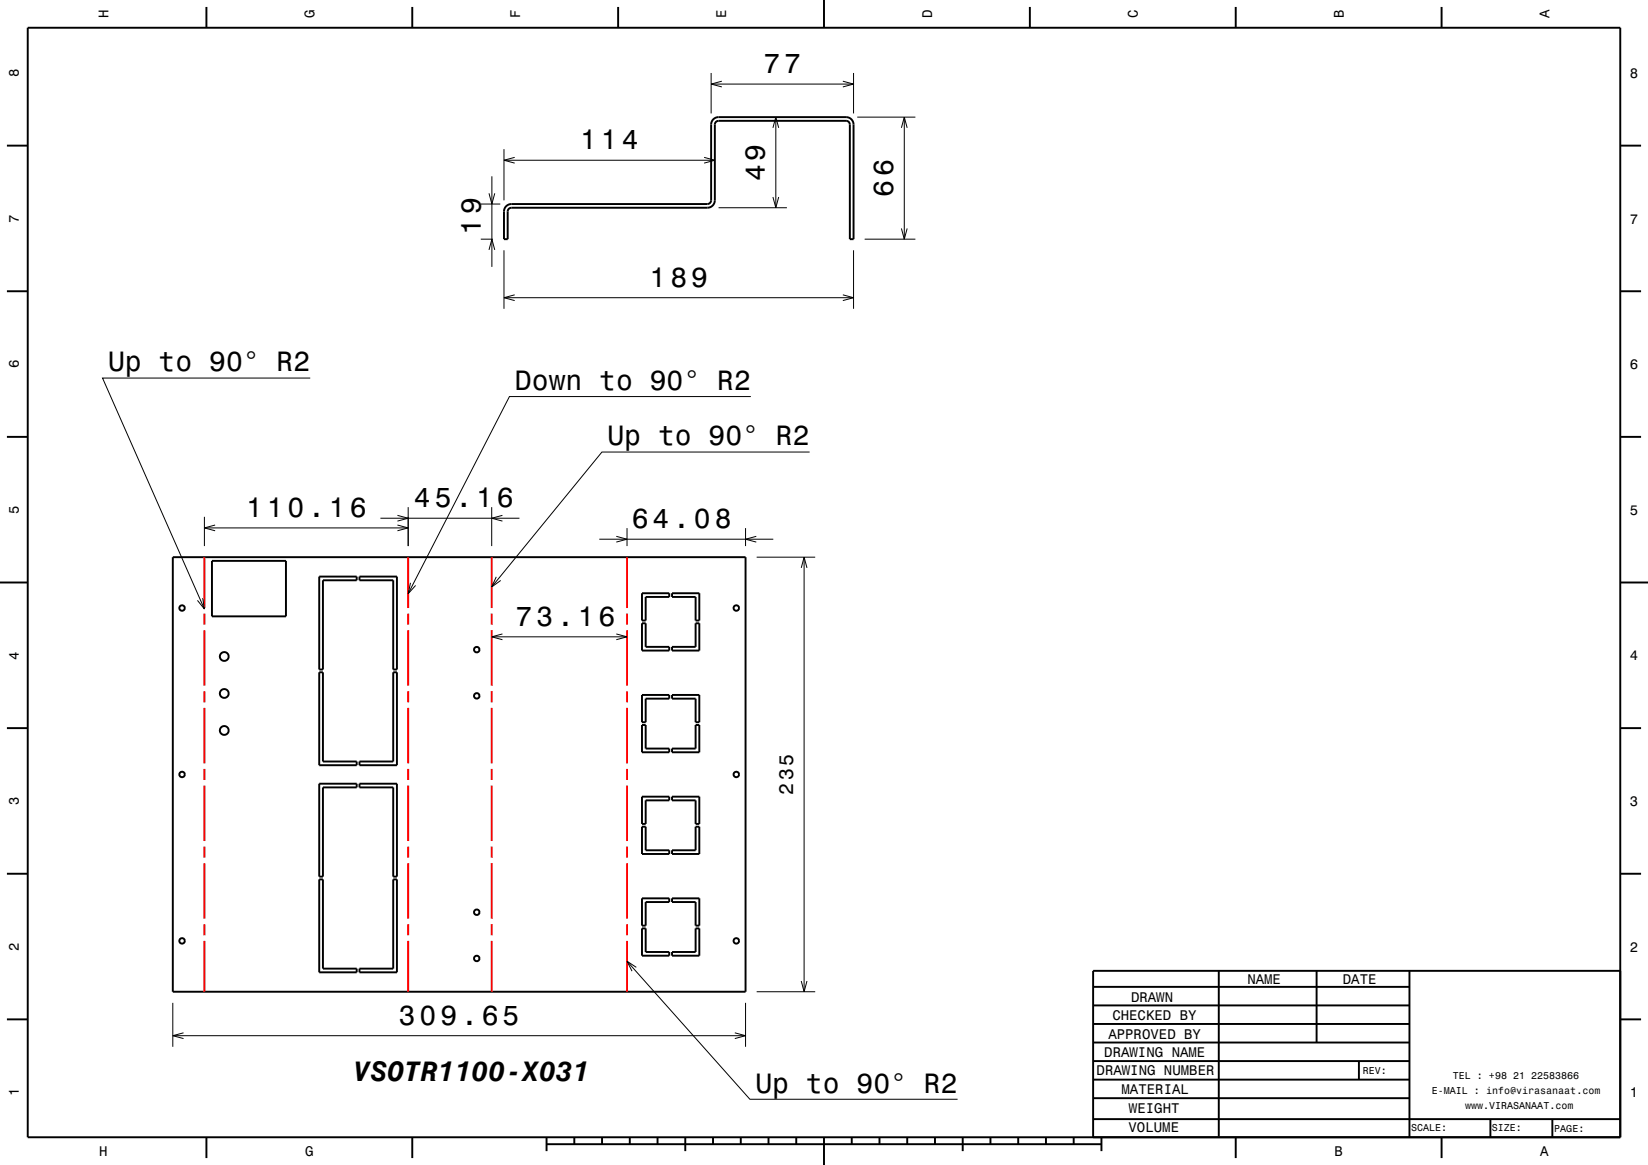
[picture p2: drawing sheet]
<svg xmlns="http://www.w3.org/2000/svg" width="297mm" height="210mm" viewBox="0 0 297 210" stroke-linecap="round" stroke-linejoin="round" font-family="sans-serif">
<g fill="none" stroke="#000" stroke-width=".18">
<path d="M128.2 13.2v7.2M128.2 15.2h25.6M130.1 14.6l-1.9 .6 1.9 .5M151.9 14.6l1.9 .6-1.9 .5M153.8 13.2v7.2M86.6 36.8h3.6M88.1 34.8l.5 2 .6-2M88.6 31.8v16.3M90.8 26.9v9.2M90.8 28.9h38M92.8 28.4l-2 .5 2 .5M126.9 28.4l1.9 .5-1.9 .5"/>
<path d="M129.5 37.4h12.3M139.3 23l.5-1.9 .5 1.9M139.3 35.5l.5 1.9 .5-1.9M139.8 21.1v16.3M154.5 21.1h10.5M162.5 23l.5-1.9 .5 1.9M163 21.1v22M86.6 43.1h2.2M88.1 45l.5-1.9 .6 1.9M90.8 45.1v10.6M90.8 53.7h63M92.8 53.1l-2 .6 2 .5"/>
<path d="M151.9 53.1l1.9 .6-1.9 .5M153.8 45.1v10.6M155.8 43.1h9.2M162.5 41.2l.5 1.9 .5-1.9M55.9 68.1h-37.4l18.3 41.7M135.3 71.5h-43.5l-18.2 35.5M36.8 93.2v5.2M36.8 95.2h36.8M38.8 94.6l-2 .6 2 .5M68.6 93.4h25M71.6 94.6l2 .6-2 .5M71.6 92.9l2 .5-2 .5"/>
<path d="M73.6 91.4v7M88.6 91.4v7M90.5 92.9l-1.9 .5 1.9 .5M108 97.2h31.4M111.1 96.7l1.9 .5-1.9 .5M113 95.2v3.2M134.4 95.2v3.2M136.3 96.7l-1.9 .5 1.9 .5M145.9 81.5h-37.4l-19.9 24.3M36.5 107.8l.3 2-1.2-1.6M74 105.1l-.4 1.9 1.3-1.5M88.6 114.8h24.4"/>
<path d="M89.4 104l-.8 1.8 1.6-1.2M90.5 114.3l-1.9 .5 1.9 .5M111.1 114.3l1.9 .5-1.9 .5M136.4 100.4h10.5M144.4 102.4l.5-2 .5 2M144.9 100.4v78.4M113 173.3l22.1 24.9h37.5M114.7 174.4l-1.7-1.1 .9 1.8M136.4 178.8h10.5M144.4 176.8l.5 2 .5-2M31.1 180.8v7.9M31.1 186.7h103.3"/>
<path d="M33.1 186.2l-2 .5 2 .5M132.4 186.2l2 .5-2 .5M134.4 180.8v7.9"/>
</g>
<g fill="none" stroke="#000" stroke-width=".35">
<path d="M5 5h287v200h-287zM37.2 1.3v3.7M74.3 1.3v3.7M111.4 1.3v3.7M148.5 0v5M185.6 1.3v3.7M222.7 1.3v3.7M259.8 1.3v3.7M1.2 26.3h3.8M91.3 37.1l.4-.2 .5-.1h35.3a.67 .67 0 0 0 .7-.7v-13.7a1.32 1.32 0 0 1 1.3-1.3h23a1.33 1.33 0 0 1 1.3 1.3v20.7h-.6v-20.7a.66 .66 0 0 0-.7-.6h-23a.66 .66 0 0 0-.7 .6v13.7a1.34 1.34 0 0 1-1.3 1.3h-35.3a.66 .66 0 0 0-.7 .7v5h-.7v-5.1l.2-.5zM292 26.3h3.8M1.2 52.5h3.8"/>
<path d="M292 52.5h3.8M1.2 78.8h3.8M292 78.8h3.8M0 105h5M31.1 100.4h103.3v78.4h-103.3zM38.2 101.1h13.3v10h-13.3zM57.5 103.9h6.8v.7h-6.1v16.1h-.7zM64.8 103.9h6.7v16.8h-.6v-16.1h-6.1zM115.7 106.9h4.9v.7h-4.2v4.3h-.7zM115.7 112.4h.7v4.2h4.2v.7h-4.9zM121.1 106.9h4.9v5h-.6v-4.3h-4.3zM121.1 116.6h4.3v-4.2h.6v4.9h-4.9z"/>
<path d="M292 105h5M1.2 131.3h3.8M57.5 121.2h.7v16.1h6.1v.6h-6.8zM70.9 121.2h.6v16.7h-6.7v-.6h6.1zM115.7 125.3h4.9v.6h-4.2v4.3h-.7zM115.7 130.7h.7v4.2h4.2v.7h-4.9zM121.1 125.3h4.9v4.9h-.6v-4.3h-4.3zM125.4 130.7h.6v4.9h-4.9v-.7h4.3zM292 131.3h3.8M1.2 157.5h3.8M57.5 158.5h.7v16.1h6.1v.7h-6.8zM57.5 141.3h6.8v.6h-6.1v16.1h-.7z"/>
<path d="M64.8 141.3h6.7v16.7h-.6v-16.1h-6.1zM70.9 158.5h.6v16.8h-6.7v-.7h6.1zM115.7 149h.7v4.3h4.2v.6h-4.9zM115.7 143.6h4.9v.7h-4.2v4.2h-.7zM121.1 143.6h4.9v4.9h-.6v-4.2h-4.3zM125.4 149h.6v4.9h-4.9v-.6h4.3zM292 157.5h3.8M115.7 161.9h4.9v.7h-4.2v4.3h-.7zM115.7 167.4h.7v4.2h4.2v.7h-4.9zM121.1 161.9h4.9v5h-.6v-4.3h-4.3zM125.4 167.4h.6v4.9h-4.9v-.7h4.3zM197 177.9h57"/>
<path d="M219.6 174.9v30M237.3 175v12.9M254 175v30M292 175h-95v30M1.2 183.8h3.8M197 181.2h57M197 184.6h57M197 187.9h57M197 191.3h57M197 194.6h57M197 198h57M244.9 191.3v3.3"/>
<path d="M292 183.8h3.8M37.2 205v3.8M74.3 205v3.8M98.5 206.3h100M98.5 205v2.5M103.5 205v1.3M108.5 205v1.3M113.5 205v1.3M118.5 205v1.3M123.5 205v2.5M128.5 205v1.3M133.5 205v1.3"/>
<path d="M138.5 205v1.3M143.5 205v1.3M148.5 205v5M153.5 205v1.3M158.5 205v1.3M163.5 205v1.3M168.5 205v1.3M173.5 205v2.5M178.5 205v1.3M183.5 205v1.3M188.5 205v1.3M193.5 205v1.3"/>
<path d="M197 201.7h95M198.5 205v2.5M222.7 205v3.8M259.8 205v3.8M268.6 201.7v3.3M279.8 201.8v3.2"/>
<circle cx="32.8" cy="109.6" r=".5"/>
<circle cx="40.4" cy="118.3" r=".8"/>
<circle cx="85.9" cy="117.1" r=".5"/>
<circle cx="132.7" cy="109.6" r=".5"/>
<circle cx="32.8" cy="139.6" r=".5"/>
<circle cx="40.4" cy="125" r=".8"/>
<circle cx="40.4" cy="131.7" r=".8"/>
<circle cx="85.9" cy="125.4" r=".5"/>
<circle cx="132.7" cy="139.6" r=".5"/>
<circle cx="32.8" cy="169.6" r=".5"/>
<circle cx="85.9" cy="172.8" r=".5"/>
<circle cx="85.9" cy="164.4" r=".5"/>
<circle cx="132.7" cy="169.6" r=".5"/>
</g>
<g fill="none" stroke="#f00" stroke-width=".35">
<path d="M36.8 100.4v9.2M36.8 110.6v2M36.8 113.6v10M73.6 100.4v9.2M73.6 110.6v2M73.6 113.6v10M88.6 100.4v9.2M88.6 110.6v2M88.6 113.6v10M113 100.4v9.2M113 110.6v2M113 113.6v10"/>
<path d="M36.8 124.6v2M36.8 127.6v10M36.8 138.6v2M73.6 124.6v2M73.6 127.6v10M73.6 138.6v2M88.6 124.6v2M88.6 127.6v10M88.6 138.6v2M113 124.6v2M113 127.6v10M113 138.6v2"/>
<path d="M36.8 141.6v10M36.8 152.6v2M36.8 155.6v10M73.6 141.6v10M73.6 152.6v2M73.6 155.6v10M88.6 141.6v10M88.6 152.6v2M88.6 155.6v10M113 141.6v10M113 152.6v2M113 155.6v10"/>
<path d="M36.8 166.6v2M36.8 169.6v9.2M73.6 166.6v2M73.6 169.6v9.2M88.6 166.6v2M88.6 169.6v9.2M113 166.6v2M113 169.6v9.2"/>
</g>
<g font-size="5">
<text x="137.6" y="13.2">77</text>
<text x="104.6" y="26.9">114</text>
<text x="137.8" y="32.7" transform="rotate(-90 137.8 32.7)">49</text>
<text x="161" y="35.5" transform="rotate(-90 161 35.5)">66</text>
<text x="86.6" y="42.4" transform="rotate(-90 86.6 42.4)">19</text>
<text x="117.1" y="51.7">189</text>
<text x="19.5" y="67">Up to 90° R2</text>
<text x="92.8" y="70.3">Down to 90° R2</text>
<text x="109.5" y="80.3">Up to 90° R2</text>
<text x="44.3" y="93.2">110.16</text>
<text x="74.6" y="91.4">45.16</text>
<text x="113.9" y="95.2">64.08</text>
<text x="92.9" y="112.8">73.16</text>
<text x="71.9" y="184.7">309.65</text>
<text x="63.7" y="194.8">VSOTR1100-X031</text>
<text x="136.1" y="197">Up to 90° R2</text>
</g>
<text font-size="3.6" x="142.9" y="143.4" transform="rotate(-90 142.9 143.4)">235</text>
<g font-size="2.5">
<text x="19.6" y="3.3" transform="rotate(-90 19.6 3.3)">H</text>
<text x="56.7" y="3.3" transform="rotate(-90 56.7 3.3)">G</text>
<text x="93.8" y="3.3" transform="rotate(-90 93.8 3.3)">F</text>
<text x="130.9" y="3.3" transform="rotate(-90 130.9 3.3)">E</text>
<text x="168" y="3.3" transform="rotate(-90 168 3.3)">D</text>
<text x="205.1" y="3.3" transform="rotate(-90 205.1 3.3)">C</text>
<text x="242.2" y="3.3" transform="rotate(-90 242.2 3.3)">B</text>
<text x="279.3" y="3.3" transform="rotate(-90 279.3 3.3)">A</text>
<text x="3.4" y="13.9" transform="rotate(-90 3.4 13.9)">8</text>
<text x="293.7" y="14">8</text>
<text x="3.4" y="40.1" transform="rotate(-90 3.4 40.1)">7</text>
<text x="293.7" y="40.3">7</text>
<text x="3.4" y="66.4" transform="rotate(-90 3.4 66.4)">6</text>
<text x="293.7" y="66.5">6</text>
<text x="3.4" y="92.6" transform="rotate(-90 3.4 92.6)">5</text>
<text x="293.7" y="92.8">5</text>
<text x="3.4" y="118.9" transform="rotate(-90 3.4 118.9)">4</text>
<text x="293.7" y="119">4</text>
<text x="3.4" y="145.1" transform="rotate(-90 3.4 145.1)">3</text>
<text x="293.7" y="145.3">3</text>
<text x="3.4" y="171.4" transform="rotate(-90 3.4 171.4)">2</text>
<text x="293.7" y="171.5">2</text>
<text x="224.8" y="177.3">NAME</text>
<text x="242" y="177.3">DATE</text>
<text x="200.5" y="183.9">CHECKED BY</text>
<text x="203.8" y="180.5">DRAWN</text>
<text x="199" y="190.6">DRAWING NAME</text>
<text x="199.7" y="187.2">APPROVED BY</text>
<text x="3.4" y="197.6" transform="rotate(-90 3.4 197.6)">1</text>
<text x="197.6" y="193.8">DRAWING NUMBER</text>
<text x="202.1" y="197.2">MATERIAL</text>
<text x="293.7" y="197.8">1</text>
<text x="203.5" y="200.6">WEIGHT</text>
<text x="17.9" y="208.4">H</text>
<text x="55" y="208.4">G</text>
<text x="203.4" y="204.1">VOLUME</text>
<text x="240.5" y="208.4">B</text>
<text x="277.6" y="208.4">A</text>
</g>
<g font-size="1.8">
<text x="245.6" y="193.6">REV:</text>
<text x="258" y="197.2">E-MAIL : info@virasanaat.com</text>
<text x="261.8" y="194.6">TEL : +98 21 22583866</text>
<text x="254.3" y="203.9">SCALE:</text>
<text x="264" y="199.9">www.VIRASANAAT.com</text>
<text x="268.8" y="203.9">SIZE:</text>
<text x="280.1" y="204">PAGE:</text>
</g>
</svg>
